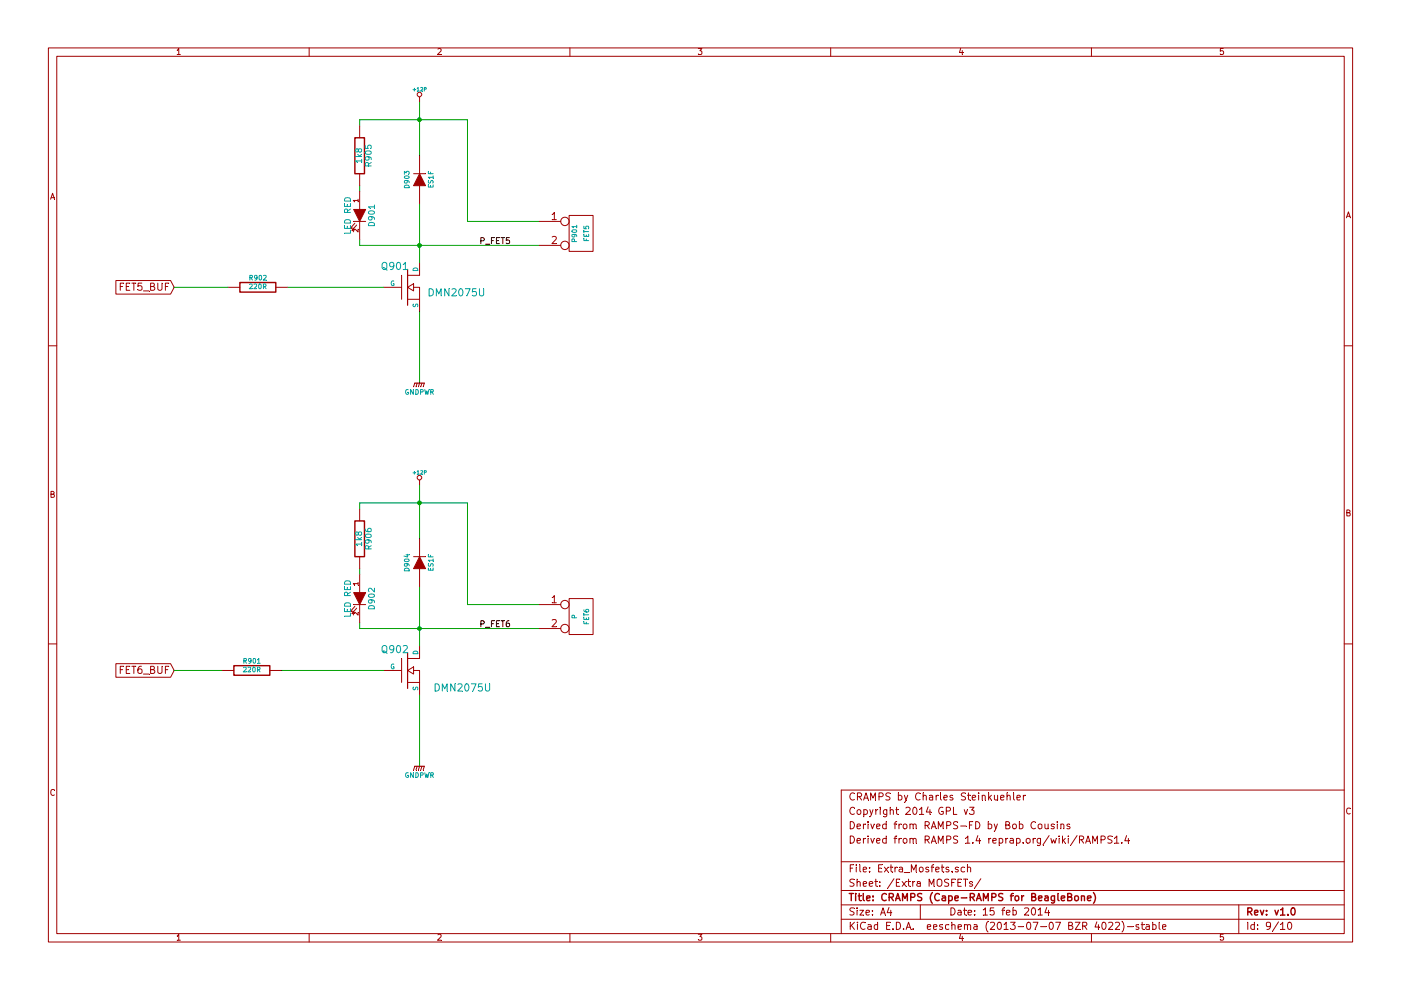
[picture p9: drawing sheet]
EESchema Schematic File Version 2
LIBS:power
LIBS:device
LIBS:transistors
LIBS:conn
LIBS:linear
LIBS:regul
LIBS:74xx
LIBS:cmos4000
LIBS:adc-dac
LIBS:memory
LIBS:xilinx
LIBS:special
LIBS:microcontrollers
LIBS:dsp
LIBS:microchip
LIBS:analog_switches
LIBS:motorola
LIBS:texas
LIBS:intel
LIBS:audio
LIBS:interface
LIBS:digital-audio
LIBS:philips
LIBS:display
LIBS:cypress
LIBS:siliconi
LIBS:opto
LIBS:atmel
LIBS:contrib
LIBS:valves
LIBS:RMC
LIBS:arduino_shieldsNCL
LIBS:opendous
LIBS:beaglebone
LIBS:beagleboneblack
LIBS:CRAMPS-cache
EELAYER 27 0
EELAYER END
$Descr A4 11693 8268
encoding utf-8
Sheet 9 10
Title "CRAMPS (Cape-RAMPS for BeagleBone)"
Date "15 feb 2014"
Rev "v1.0"
Comp ""
Comment1 "Derived from RAMPS 1.4 reprap.org/wiki/RAMPS1.4"
Comment2 "Derived from RAMPS-FD by Bob Cousins"
Comment3 "Copyright 2014 GPL v3"
Comment4 "CRAMPS by Charles Steinkuehler"
$EndDescr
Connection ~ 3500 1000
Wire Wire Line
    3000 1000 3900 1000
Wire Wire Line
    3500 3200 3500 2600
Wire Wire Line
    3000 2050 4500 2050
Wire Wire Line
    3000 2050 3000 2000
Wire Wire Line
    3000 1600 3000 1550
Connection ~ 3500 2050
Wire Wire Line
    3500 1700 3500 2200
Wire Wire Line
    3000 1000 3000 1050
Wire Wire Line
    4500 1850 3900 1850
Wire Wire Line
    3900 1850 3900 1000
Wire Wire Line
    3500 850  3500 1300
$Comp
L MOS_N Q901
U 1 1
P 3400 2400
F 0 "Q901" H 3410 2570 60  0000 R CNN
F 1 "DMN2075U" H 4050 2350 60  0000 R CNN
F 2 "" H 3400 2400 60  0001 C CNN
F 3 "" H 3400 2400 60  0001 C CNN
F 4 "Diodes Inc." H 6250 6550 60  0001 C CNN "Mfg"
F 5 "DMN2075U-7" H 6250 6550 60  0001 C CNN "PartNo"
    1    3400 2400
    1    0    0    -1  
$EndComp
$Comp
L GNDPWR #PWR0103
U 1 1
P 3500 3200
F 0 "#PWR0103" H 3500 3250 40  0001 C CNN
F 1 "GNDPWR" H 3500 3120 40  0000 C CNN
F 2 "" H 3500 3200 60  0001 C CNN
F 3 "" H 3500 3200 60  0001 C CNN
    1    3500 3200
    1    0    0    -1  
$EndComp
$Comp
L CONN_2 P901
U 1 1
P 4850 1950
F 0 "P901" V 4800 1950 40  0000 C CNN
F 1 "FET5" V 4900 1950 40  0000 C CNN
F 2 "" H 4850 1950 60  0001 C CNN
F 3 "" H 4850 1950 60  0001 C CNN
F 4 "Molex" H 6250 6550 60  0001 C CNN "Mfg"
F 5 "22-23-2021" H 6250 6550 60  0001 C CNN "PartNo"
    1    4850 1950
    1    0    0    -1  
$EndComp
$Comp
L DIODE D903
U 1 1
P 3500 1500
F 0 "D903" H 3500 1600 40  0000 C CNN
F 1 "ES1F" H 3500 1400 40  0000 C CNN
F 2 "" H 3500 1500 60  0001 C CNN
F 3 "" H 3500 1500 60  0001 C CNN
F 4 "Fairchild" H 6250 6550 60  0001 C CNN "Mfg"
F 5 "ES1F" H 6250 6550 60  0001 C CNN "PartNo"
    1    3500 1500
    0    -1   -1   0   
$EndComp
$Comp
L LED D901
U 1 1
P 3000 1800
F 0 "D901" H 3000 1900 50  0000 C CNN
F 1 "LED RED" H 3000 1700 50  0000 C CNN
F 2 "" H 3000 1800 60  0001 C CNN
F 3 "" H 3000 1800 60  0001 C CNN
F 4 "Osram" H 6250 6550 60  0001 C CNN "Mfg"
F 5 "LH R974-LP-1" H 6250 6550 60  0001 C CNN "PartNo"
    1    3000 1800
    0    1    1    0   
$EndComp
$Comp
L R R905
U 1 1
P 3000 1300
F 0 "R905" V 3080 1300 50  0000 C CNN
F 1 "1k8" V 3000 1300 50  0000 C CNN
F 2 "" H 3000 1300 60  0001 C CNN
F 3 "" H 3000 1300 60  0001 C CNN
F 4 "Stackpole" H 6250 6550 60  0001 C CNN "Mfg"
F 5 "RMCF0805FT1K80" H 6250 6550 60  0001 C CNN "PartNo"
F 6 "KOA" H 6250 6550 60  0001 C CNN "AltMfg"
F 7 "RK73H2ATTD1801F" H 6250 6550 60  0001 C CNN "AltPartNo"
    1    3000 1300
    1    0    0    -1  
$EndComp
Text GLabel 1450 2400 0    60   Input ~ 0
FET5_BUF
$Comp
L +12P #PWR0104
U 1 1
P 3500 850
F 0 "#PWR0104" H 3500 820 30  0001 C CNN
F 1 "+12P" H 3500 950 30  0000 C CNN
F 2 "" H 3500 850 60  0000 C CNN
F 3 "" H 3500 850 60  0000 C CNN
    1    3500 850 
    1    0    0    -1  
$EndComp
Text Label 4000 2050 0    50   ~ 0
P_FET5
Connection ~ 3500 4200
Wire Wire Line
    3000 4200 3900 4200
Wire Wire Line
    3500 6400 3500 5800
Wire Wire Line
    3000 5250 4500 5250
Wire Wire Line
    3000 5250 3000 5200
Wire Wire Line
    3000 4800 3000 4750
Connection ~ 3500 5250
Wire Wire Line
    3500 4900 3500 5400
Wire Wire Line
    3000 4200 3000 4250
Wire Wire Line
    4500 5050 3900 5050
Wire Wire Line
    3900 5050 3900 4200
Wire Wire Line
    3500 4050 3500 4500
$Comp
L MOS_N Q902
U 1 1
P 3400 5600
F 0 "Q902" H 3410 5770 60  0000 R CNN
F 1 "DMN2075U" H 4100 5450 60  0000 R CNN
F 2 "" H 3400 5600 60  0001 C CNN
F 3 "" H 3400 5600 60  0001 C CNN
F 4 "Diodes Inc." H 6250 6550 60  0001 C CNN "Mfg"
F 5 "DMN2075U-7" H 6250 6550 60  0001 C CNN "PartNo"
    1    3400 5600
    1    0    0    -1  
$EndComp
$Comp
L GNDPWR #PWR0105
U 1 1
P 3500 6400
F 0 "#PWR0105" H 3500 6450 40  0001 C CNN
F 1 "GNDPWR" H 3500 6320 40  0000 C CNN
F 2 "" H 3500 6400 60  0001 C CNN
F 3 "" H 3500 6400 60  0001 C CNN
    1    3500 6400
    1    0    0    -1  
$EndComp
$Comp
L CONN_2 P902
U 1 1
P 4850 5150
F 0 "" V 4800 5150 40  0000 C CNN
F 1 "FET6" V 4900 5150 40  0000 C CNN
F 2 "" H 4850 5150 60  0001 C CNN
F 3 "" H 4850 5150 60  0001 C CNN
F 4 "Molex" H 6250 6550 60  0001 C CNN "Mfg"
F 5 "22-23-2021" H 6250 6550 60  0001 C CNN "PartNo"
    1    4850 5150
    1    0    0    -1  
$EndComp
$Comp
L DIODE D904
U 1 1
P 3500 4700
F 0 "D904" H 3500 4800 40  0000 C CNN
F 1 "ES1F" H 3500 4600 40  0000 C CNN
F 2 "" H 3500 4700 60  0001 C CNN
F 3 "" H 3500 4700 60  0001 C CNN
F 4 "Fairchild" H 6250 6550 60  0001 C CNN "Mfg"
F 5 "ES1F" H 6250 6550 60  0001 C CNN "PartNo"
    1    3500 4700
    0    -1   -1   0   
$EndComp
$Comp
L LED D902
U 1 1
P 3000 5000
F 0 "D902" H 3000 5100 50  0000 C CNN
F 1 "LED RED" H 3000 4900 50  0000 C CNN
F 2 "" H 3000 5000 60  0001 C CNN
F 3 "" H 3000 5000 60  0001 C CNN
F 4 "Osram" H 6250 6550 60  0001 C CNN "Mfg"
F 5 "LH R974-LP-1" H 6250 6550 60  0001 C CNN "PartNo"
    1    3000 5000
    0    1    1    0   
$EndComp
$Comp
L R R906
U 1 1
P 3000 4500
F 0 "R906" V 3080 4500 50  0000 C CNN
F 1 "1k8" V 3000 4500 50  0000 C CNN
F 2 "" H 3000 4500 60  0001 C CNN
F 3 "" H 3000 4500 60  0001 C CNN
F 4 "Stackpole" H 6250 6550 60  0001 C CNN "Mfg"
F 5 "RMCF0805FT1K80" H 6250 6550 60  0001 C CNN "PartNo"
F 6 "KOA" H 6250 6550 60  0001 C CNN "AltMfg"
F 7 "RK73H2ATTD1801F" H 6250 6550 60  0001 C CNN "AltPartNo"
    1    3000 4500
    1    0    0    -1  
$EndComp
Text GLabel 1450 5600 0    60   Input ~ 0
FET6_BUF
$Comp
L +12P #PWR0106
U 1 1
P 3500 4050
F 0 "#PWR0106" H 3500 4020 30  0001 C CNN
F 1 "+12P" H 3500 4150 30  0000 C CNN
F 2 "" H 3500 4050 60  0000 C CNN
F 3 "" H 3500 4050 60  0000 C CNN
    1    3500 4050
    1    0    0    -1  
$EndComp
Text Label 4000 5250 0    50   ~ 0
P_FET6
$Comp
L R R902
U 1 1
P 2150 2400
F 0 "R902" V 2230 2400 40  0000 C CNN
F 1 "220R" V 2157 2401 40  0000 C CNN
F 2 "" V 2080 2400 30  0000 C CNN
F 3 "" H 2150 2400 30  0000 C CNN
F 4 "Stackpole" H 6250 6550 60  0001 C CNN "Mfg"
F 5 "RMCF0805FT220R" H 6250 6550 60  0001 C CNN "PartNo"
F 6 "KOA" H 6250 6550 60  0001 C CNN "AltMfg"
F 7 "RK73H2ATTD2200F" H 6250 6550 60  0001 C CNN "AltPartNo"
    1    2150 2400
    0    -1   -1   0   
$EndComp
Wire Wire Line
    1900 2400 1450 2400
Wire Wire Line
    2400 2400 3200 2400
$Comp
L R R901
U 1 1
P 2100 5600
F 0 "R901" V 2180 5600 40  0000 C CNN
F 1 "220R" V 2107 5601 40  0000 C CNN
F 2 "" V 2030 5600 30  0000 C CNN
F 3 "" H 2100 5600 30  0000 C CNN
F 4 "Stackpole" H 6250 6550 60  0001 C CNN "Mfg"
F 5 "RMCF0805FT220R" H 6250 6550 60  0001 C CNN "PartNo"
F 6 "KOA" H 6250 6550 60  0001 C CNN "AltMfg"
F 7 "RK73H2ATTD2200F" H 6250 6550 60  0001 C CNN "AltPartNo"
    1    2100 5600
    0    -1   -1   0   
$EndComp
Wire Wire Line
    1850 5600 1450 5600
Wire Wire Line
    2350 5600 3200 5600
$EndSCHEMATC
